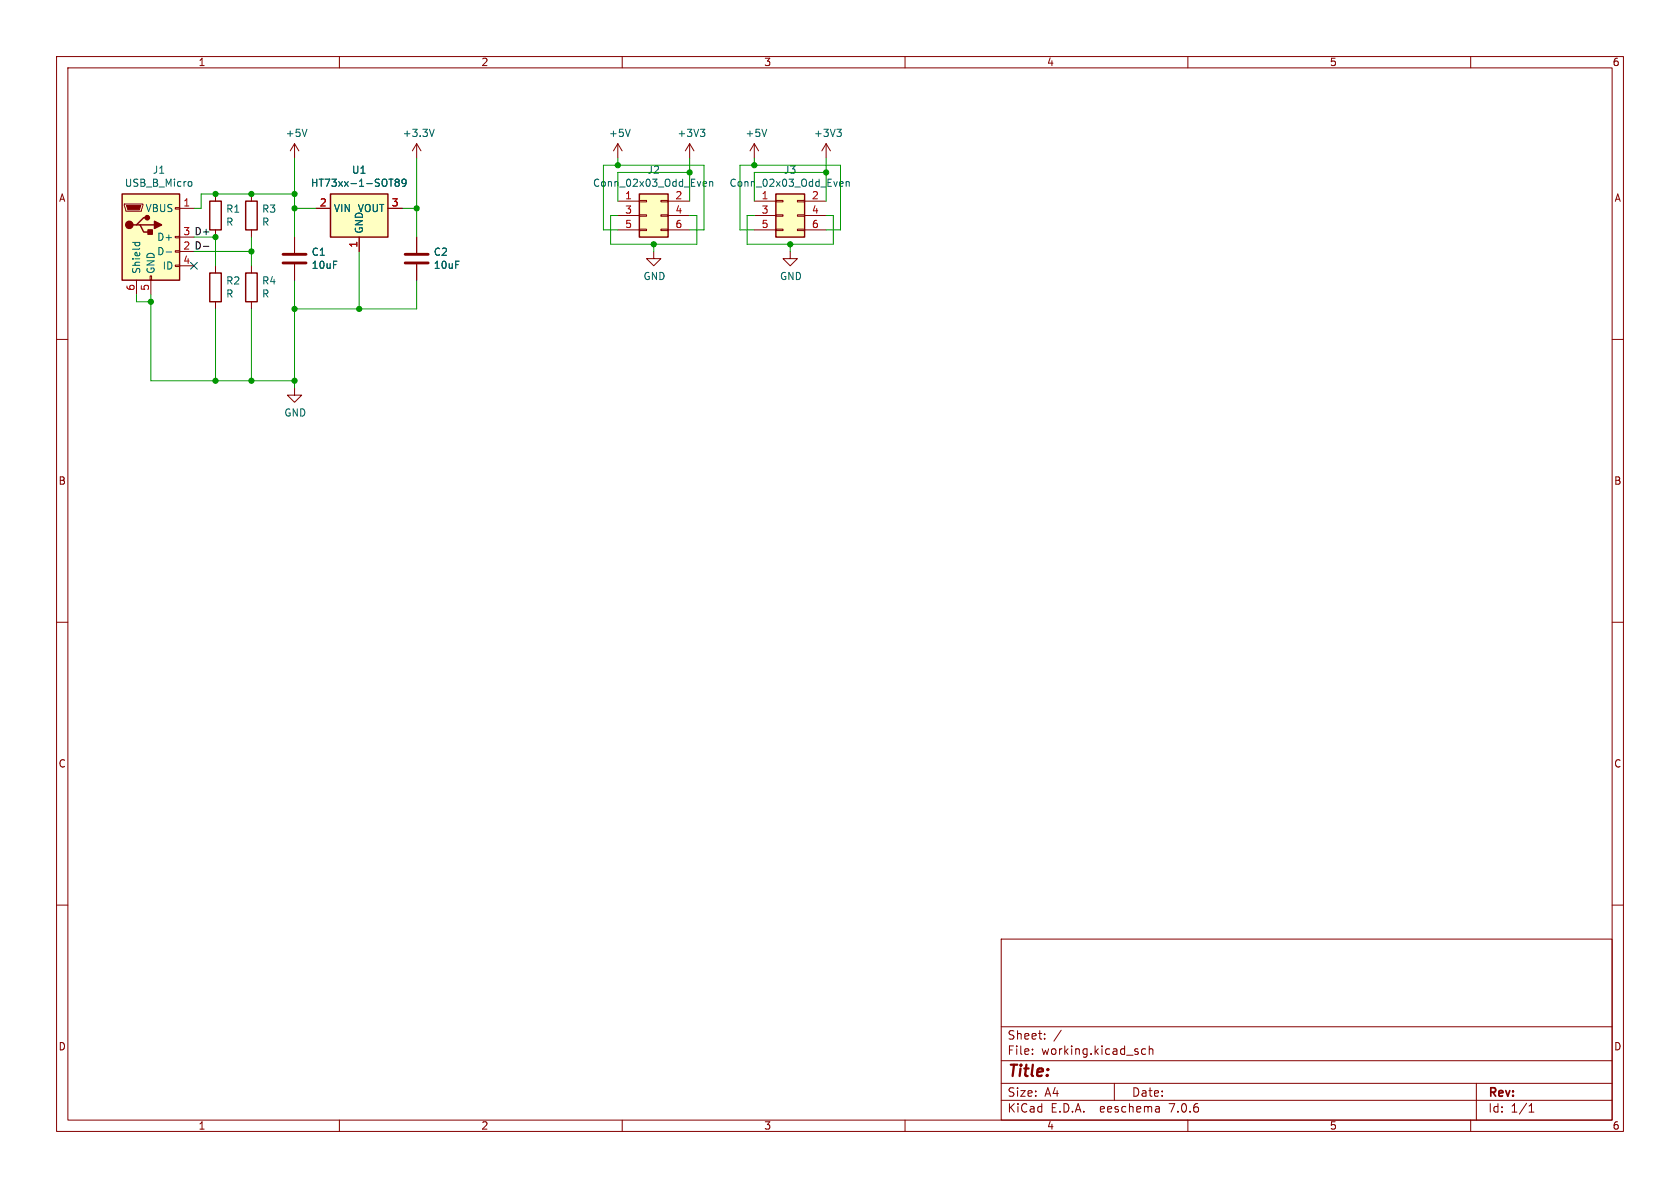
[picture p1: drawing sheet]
(kicad_sch (version 20230121) (generator eeschema)

 (paper "A4")

 (lib_symbols
  (symbol "Connector:USB_B_Micro" (pin_names (offset 1.016)) (in_bom yes) (on_board yes)
   (property "Reference" "J" (at -5.08 11.43 0) (effects (font (size 1.27 1.27)) (justify left)))
   (property "Value" "USB_B_Micro" (at -5.08 8.89 0) (effects (font (size 1.27 1.27)) (justify left)))
   (property "Footprint" "" (at 3.81 -1.27 0) (effects (font (size 1.27 1.27)) hide))
   (property "Datasheet" "~" (at 3.81 -1.27 0) (effects (font (size 1.27 1.27)) hide))
   (symbol "USB_B_Micro_0_1"
    (rectangle (start -5.08 -7.62) (end 5.08 7.62) (stroke (width 0.254) (type default)) (fill (type background)))
    (circle (center -3.81 2.159) (radius 0.635) (stroke (width 0.254) (type default)) (fill (type outline)))
    (circle (center -0.635 3.429) (radius 0.381) (stroke (width 0.254) (type default)) (fill (type outline)))
    (rectangle (start -0.127 -7.62) (end 0.127 -6.858) (stroke (width 0) (type default)) (fill (type none)))
    (polyline (pts (xy -1.905 2.159) (xy 0.635 2.159)) (stroke (width 0.254) (type default)) (fill (type none)))
    (polyline (pts (xy -3.175 2.159) (xy -2.54 2.159) (xy -1.27 3.429) (xy -0.635 3.429)) (stroke (width 0.254) (type default)) (fill (type none)))
    (polyline (pts (xy -2.54 2.159) (xy -1.905 2.159) (xy -1.27 0.889) (xy 0 0.889)) (stroke (width 0.254) (type default)) (fill (type none)))
    (polyline (pts (xy 0.635 2.794) (xy 0.635 1.524) (xy 1.905 2.159) (xy 0.635 2.794)) (stroke (width 0.254) (type default)) (fill (type outline)))
    (polyline (pts (xy -4.318 5.588) (xy -1.778 5.588) (xy -2.032 4.826) (xy -4.064 4.826) (xy -4.318 5.588)) (stroke (width 0) (type default)) (fill (type outline)))
    (polyline (pts (xy -4.699 5.842) (xy -4.699 5.588) (xy -4.445 4.826) (xy -4.445 4.572) (xy -1.651 4.572) (xy -1.651 4.826) (xy -1.397 5.588) (xy -1.397 5.842) (xy -4.699 5.842)) (stroke (width 0) (type default)) (fill (type none)))
    (rectangle (start 0.254 1.27) (end -0.508 0.508) (stroke (width 0.254) (type default)) (fill (type outline)))
    (rectangle (start 5.08 -5.207) (end 4.318 -4.953) (stroke (width 0) (type default)) (fill (type none)))
    (rectangle (start 5.08 -2.667) (end 4.318 -2.413) (stroke (width 0) (type default)) (fill (type none)))
    (rectangle (start 5.08 -0.127) (end 4.318 0.127) (stroke (width 0) (type default)) (fill (type none)))
    (rectangle (start 5.08 4.953) (end 4.318 5.207) (stroke (width 0) (type default)) (fill (type none))))
   (symbol "USB_B_Micro_1_1"
    (pin power_out line (at 7.62 5.08 180) (length 2.54) (name "VBUS" (effects (font (size 1.27 1.27)))) (number "1" (effects (font (size 1.27 1.27)))))
    (pin bidirectional line (at 7.62 -2.54 180) (length 2.54) (name "D-" (effects (font (size 1.27 1.27)))) (number "2" (effects (font (size 1.27 1.27)))))
    (pin bidirectional line (at 7.62 0 180) (length 2.54) (name "D+" (effects (font (size 1.27 1.27)))) (number "3" (effects (font (size 1.27 1.27)))))
    (pin passive line (at 7.62 -5.08 180) (length 2.54) (name "ID" (effects (font (size 1.27 1.27)))) (number "4" (effects (font (size 1.27 1.27)))))
    (pin power_out line (at 0 -10.16 90) (length 2.54) (name "GND" (effects (font (size 1.27 1.27)))) (number "5" (effects (font (size 1.27 1.27)))))
    (pin passive line (at -2.54 -10.16 90) (length 2.54) (name "Shield" (effects (font (size 1.27 1.27)))) (number "6" (effects (font (size 1.27 1.27)))))))
  (symbol "Connector_Generic:Conn_02x03_Odd_Even" (pin_names (offset 1.016) hide) (in_bom yes) (on_board yes)
   (property "Reference" "J" (at 1.27 5.08 0) (effects (font (size 1.27 1.27))))
   (property "Value" "Conn_02x03_Odd_Even" (at 1.27 -5.08 0) (effects (font (size 1.27 1.27))))
   (property "Footprint" "" (at 0 0 0) (effects (font (size 1.27 1.27)) hide))
   (property "Datasheet" "~" (at 0 0 0) (effects (font (size 1.27 1.27)) hide))
   (symbol "Conn_02x03_Odd_Even_1_1"
    (rectangle (start -1.27 -2.413) (end 0 -2.667) (stroke (width 0.1524) (type default)) (fill (type none)))
    (rectangle (start -1.27 0.127) (end 0 -0.127) (stroke (width 0.1524) (type default)) (fill (type none)))
    (rectangle (start -1.27 2.667) (end 0 2.413) (stroke (width 0.1524) (type default)) (fill (type none)))
    (rectangle (start -1.27 3.81) (end 3.81 -3.81) (stroke (width 0.254) (type default)) (fill (type background)))
    (rectangle (start 3.81 -2.413) (end 2.54 -2.667) (stroke (width 0.1524) (type default)) (fill (type none)))
    (rectangle (start 3.81 0.127) (end 2.54 -0.127) (stroke (width 0.1524) (type default)) (fill (type none)))
    (rectangle (start 3.81 2.667) (end 2.54 2.413) (stroke (width 0.1524) (type default)) (fill (type none)))
    (pin passive line (at -5.08 2.54 0) (length 3.81) (name "Pin_1" (effects (font (size 1.27 1.27)))) (number "1" (effects (font (size 1.27 1.27)))))
    (pin passive line (at 7.62 2.54 180) (length 3.81) (name "Pin_2" (effects (font (size 1.27 1.27)))) (number "2" (effects (font (size 1.27 1.27)))))
    (pin passive line (at -5.08 0 0) (length 3.81) (name "Pin_3" (effects (font (size 1.27 1.27)))) (number "3" (effects (font (size 1.27 1.27)))))
    (pin passive line (at 7.62 0 180) (length 3.81) (name "Pin_4" (effects (font (size 1.27 1.27)))) (number "4" (effects (font (size 1.27 1.27)))))
    (pin passive line (at -5.08 -2.54 0) (length 3.81) (name "Pin_5" (effects (font (size 1.27 1.27)))) (number "5" (effects (font (size 1.27 1.27)))))
    (pin passive line (at 7.62 -2.54 180) (length 3.81) (name "Pin_6" (effects (font (size 1.27 1.27)))) (number "6" (effects (font (size 1.27 1.27)))))))
  (symbol "Device:C" (pin_numbers hide) (pin_names (offset 0.254)) (in_bom yes) (on_board yes)
   (property "Reference" "C" (at 0.635 2.54 0) (effects (font (size 1.27 1.27)) (justify left)))
   (property "Value" "C" (at 0.635 -2.54 0) (effects (font (size 1.27 1.27)) (justify left)))
   (property "Footprint" "" (at 0.9652 -3.81 0) (effects (font (size 1.27 1.27)) hide))
   (property "Datasheet" "~" (at 0 0 0) (effects (font (size 1.27 1.27)) hide))
   (symbol "C_0_1"
    (polyline (pts (xy -2.032 -0.762) (xy 2.032 -0.762)) (stroke (width 0.508) (type default)) (fill (type none)))
    (polyline (pts (xy -2.032 0.762) (xy 2.032 0.762)) (stroke (width 0.508) (type default)) (fill (type none))))
   (symbol "C_1_1"
    (pin passive line (at 0 3.81 270) (length 2.794) (name "~" (effects (font (size 1.27 1.27)))) (number "1" (effects (font (size 1.27 1.27)))))
    (pin passive line (at 0 -3.81 90) (length 2.794) (name "~" (effects (font (size 1.27 1.27)))) (number "2" (effects (font (size 1.27 1.27)))))))
  (symbol "Device:R" (pin_numbers hide) (pin_names (offset 0)) (in_bom yes) (on_board yes)
   (property "Reference" "R" (at 2.032 0 90) (effects (font (size 1.27 1.27))))
   (property "Value" "R" (at 0 0 90) (effects (font (size 1.27 1.27))))
   (property "Footprint" "" (at -1.778 0 90) (effects (font (size 1.27 1.27)) hide))
   (property "Datasheet" "~" (at 0 0 0) (effects (font (size 1.27 1.27)) hide))
   (symbol "R_0_1"
    (rectangle (start -1.016 -2.54) (end 1.016 2.54) (stroke (width 0.254) (type default)) (fill (type none))))
   (symbol "R_1_1"
    (pin passive line (at 0 3.81 270) (length 1.27) (name "~" (effects (font (size 1.27 1.27)))) (number "1" (effects (font (size 1.27 1.27)))))
    (pin passive line (at 0 -3.81 90) (length 1.27) (name "~" (effects (font (size 1.27 1.27)))) (number "2" (effects (font (size 1.27 1.27)))))))
  (symbol "Regulator_Linear:HT75xx-1-SOT89" (in_bom yes) (on_board yes)
   (property "Reference" "U" (at -5.08 -3.81 0) (effects (font (size 1.27 1.27)) (justify left)))
   (property "Value" "HT75xx-1-SOT89" (at 0 6.35 0) (effects (font (size 1.27 1.27))))
   (property "Footprint" "Package_TO_SOT_SMD:SOT-89-3" (at 0 8.255 0) (effects (font (size 1.27 1.27) italic) hide))
   (property "Datasheet" "https://www.holtek.com/documents/10179/116711/HT75xx-1v250.pdf" (at 0 2.54 0) (effects (font (size 1.27 1.27)) hide))
   (symbol "HT75xx-1-SOT89_0_1"
    (rectangle (start -5.08 5.08) (end 5.08 -2.54) (stroke (width 0.254) (type default)) (fill (type background))))
   (symbol "HT75xx-1-SOT89_1_1"
    (pin power_in line (at 0 -5.08 90) (length 2.54) (name "GND" (effects (font (size 1.27 1.27)))) (number "1" (effects (font (size 1.27 1.27)))))
    (pin power_in line (at -7.62 2.54 0) (length 2.54) (name "VIN" (effects (font (size 1.27 1.27)))) (number "2" (effects (font (size 1.27 1.27)))))
    (pin power_out line (at 7.62 2.54 180) (length 2.54) (name "VOUT" (effects (font (size 1.27 1.27)))) (number "3" (effects (font (size 1.27 1.27)))))))
  (symbol "power:+3V3" (power) (pin_names (offset 0)) (in_bom yes) (on_board yes)
   (property "Reference" "#PWR" (at 0 -3.81 0) (effects (font (size 1.27 1.27)) hide))
   (property "Value" "+3V3" (at 0 3.556 0) (effects (font (size 1.27 1.27))))
   (property "Footprint" "" (at 0 0 0) (effects (font (size 1.27 1.27)) hide))
   (property "Datasheet" "" (at 0 0 0) (effects (font (size 1.27 1.27)) hide))
   (symbol "+3V3_0_1"
    (polyline (pts (xy -0.762 1.27) (xy 0 2.54)) (stroke (width 0) (type default)) (fill (type none)))
    (polyline (pts (xy 0 0) (xy 0 2.54)) (stroke (width 0) (type default)) (fill (type none)))
    (polyline (pts (xy 0 2.54) (xy 0.762 1.27)) (stroke (width 0) (type default)) (fill (type none))))
   (symbol "+3V3_1_1"
    (pin power_in line (at 0 0 90) (length 0) hide (name "+3V3" (effects (font (size 1.27 1.27)))) (number "1" (effects (font (size 1.27 1.27)))))))
  (symbol "power:+5V" (power) (pin_names (offset 0)) (in_bom yes) (on_board yes)
   (property "Reference" "#PWR" (at 0 -3.81 0) (effects (font (size 1.27 1.27)) hide))
   (property "Value" "+5V" (at 0 3.556 0) (effects (font (size 1.27 1.27))))
   (property "Footprint" "" (at 0 0 0) (effects (font (size 1.27 1.27)) hide))
   (property "Datasheet" "" (at 0 0 0) (effects (font (size 1.27 1.27)) hide))
   (symbol "+5V_0_1"
    (polyline (pts (xy -0.762 1.27) (xy 0 2.54)) (stroke (width 0) (type default)) (fill (type none)))
    (polyline (pts (xy 0 0) (xy 0 2.54)) (stroke (width 0) (type default)) (fill (type none)))
    (polyline (pts (xy 0 2.54) (xy 0.762 1.27)) (stroke (width 0) (type default)) (fill (type none))))
   (symbol "+5V_1_1"
    (pin power_in line (at 0 0 90) (length 0) hide (name "+5V" (effects (font (size 1.27 1.27)))) (number "1" (effects (font (size 1.27 1.27)))))))
  (symbol "power:GND" (power) (pin_names (offset 0)) (in_bom yes) (on_board yes)
   (property "Reference" "#PWR" (at 0 -6.35 0) (effects (font (size 1.27 1.27)) hide))
   (property "Value" "GND" (at 0 -3.81 0) (effects (font (size 1.27 1.27))))
   (property "Footprint" "" (at 0 0 0) (effects (font (size 1.27 1.27)) hide))
   (property "Datasheet" "" (at 0 0 0) (effects (font (size 1.27 1.27)) hide))
   (symbol "GND_0_1"
    (polyline (pts (xy 0 0) (xy 0 -1.27) (xy 1.27 -1.27) (xy 0 -2.54) (xy -1.27 -1.27) (xy 0 -1.27)) (stroke (width 0) (type default)) (fill (type none))))
   (symbol "GND_1_1"
    (pin power_in line (at 0 0 270) (length 0) hide (name "GND" (effects (font (size 1.27 1.27)))) (number "1" (effects (font (size 1.27 1.27)))))))
  (symbol "usb_ht73xx-rescue:+3.3V-power" (power) (pin_names (offset 0)) (in_bom yes) (on_board yes)
   (property "Reference" "#PWR" (at 0 -3.81 0) (effects (font (size 1.27 1.27)) hide))
   (property "Value" "+3.3V-power" (at 0 3.556 0) (effects (font (size 1.27 1.27))))
   (property "Footprint" "" (at 0 0 0) (effects (font (size 1.27 1.27)) hide))
   (property "Datasheet" "" (at 0 0 0) (effects (font (size 1.27 1.27)) hide))
   (symbol "+3.3V-power_0_1"
    (polyline (pts (xy -0.762 1.27) (xy 0 2.54)) (stroke (width 0) (type solid)) (fill (type none)))
    (polyline (pts (xy 0 0) (xy 0 2.54)) (stroke (width 0) (type solid)) (fill (type none)))
    (polyline (pts (xy 0 2.54) (xy 0.762 1.27)) (stroke (width 0) (type solid)) (fill (type none))))
   (symbol "+3.3V-power_1_1"
    (pin power_in line (at 0 0 90) (length 0) hide (name "+3V3" (effects (font (size 1.27 1.27)))) (number "1" (effects (font (size 1.27 1.27))))))))

 (junction (at 115.57 43.18) (diameter 0) (color 0 0 0 0))
 (junction (at 109.22 29.21) (diameter 0) (color 0 0 0 0))
 (junction (at 44.45 67.31) (diameter 0) (color 0 0 0 0))
 (junction (at 38.1 41.91) (diameter 0) (color 0 0 0 0))
 (junction (at 121.92 30.48) (diameter 0) (color 0 0 0 0))
 (junction (at 63.5 54.61) (diameter 0) (color 0 0 0 0))
 (junction (at 146.05 30.48) (diameter 0) (color 0 0 0 0))
 (junction (at 133.35 29.21) (diameter 0) (color 0 0 0 0))
 (junction (at 26.67 53.34) (diameter 0) (color 0 0 0 0))
 (junction (at 44.45 44.45) (diameter 0) (color 0 0 0 0))
 (junction (at 52.07 36.83) (diameter 0) (color 0 0 0 0))
 (junction (at 44.45 34.29) (diameter 0) (color 0 0 0 0))
 (junction (at 38.1 67.31) (diameter 0) (color 0 0 0 0))
 (junction (at 52.07 67.31) (diameter 0) (color 0 0 0 0))
 (junction (at 52.07 34.29) (diameter 0) (color 0 0 0 0))
 (junction (at 52.07 54.61) (diameter 0) (color 0 0 0 0))
 (junction (at 38.1 34.29) (diameter 0) (color 0 0 0 0))
 (junction (at 73.66 36.83) (diameter 0) (color 0 0 0 0))
 (junction (at 139.7 43.18) (diameter 0) (color 0 0 0 0))

 (no_connect (at 34.29 46.99))

 (wire (pts (xy 44.45 67.31) (xy 52.07 67.31)) (stroke (width 0) (type default)))
 (wire (pts (xy 73.66 49.53) (xy 73.66 54.61)) (stroke (width 0) (type default)))
 (wire (pts (xy 109.22 29.21) (xy 109.22 27.94)) (stroke (width 0) (type default)))
 (wire (pts (xy 71.12 36.83) (xy 73.66 36.83)) (stroke (width 0) (type default)))
 (wire (pts (xy 107.95 43.18) (xy 107.95 38.1)) (stroke (width 0) (type default)))
 (wire (pts (xy 130.81 29.21) (xy 133.35 29.21)) (stroke (width 0) (type default)))
 (wire (pts (xy 35.56 34.29) (xy 38.1 34.29)) (stroke (width 0) (type default)))
 (wire (pts (xy 26.67 53.34) (xy 26.67 52.07)) (stroke (width 0) (type default)))
 (wire (pts (xy 38.1 54.61) (xy 38.1 67.31)) (stroke (width 0) (type default)))
 (wire (pts (xy 52.07 54.61) (xy 63.5 54.61)) (stroke (width 0) (type default)))
 (wire (pts (xy 52.07 36.83) (xy 55.88 36.83)) (stroke (width 0) (type default)))
 (wire (pts (xy 35.56 36.83) (xy 35.56 34.29)) (stroke (width 0) (type default)))
 (wire (pts (xy 52.07 27.94) (xy 52.07 34.29)) (stroke (width 0) (type default)))
 (wire (pts (xy 121.92 30.48) (xy 121.92 27.94)) (stroke (width 0) (type default)))
 (wire (pts (xy 133.35 29.21) (xy 133.35 27.94)) (stroke (width 0) (type default)))
 (wire (pts (xy 44.45 34.29) (xy 52.07 34.29)) (stroke (width 0) (type default)))
 (wire (pts (xy 146.05 35.56) (xy 146.05 30.48)) (stroke (width 0) (type default)))
 (wire (pts (xy 139.7 43.18) (xy 139.7 44.45)) (stroke (width 0) (type default)))
 (wire (pts (xy 133.35 30.48) (xy 146.05 30.48)) (stroke (width 0) (type default)))
 (wire (pts (xy 38.1 41.91) (xy 38.1 46.99)) (stroke (width 0) (type default)))
 (wire (pts (xy 52.07 49.53) (xy 52.07 54.61)) (stroke (width 0) (type default)))
 (wire (pts (xy 133.35 35.56) (xy 133.35 30.48)) (stroke (width 0) (type default)))
 (wire (pts (xy 34.29 36.83) (xy 35.56 36.83)) (stroke (width 0) (type default)))
 (wire (pts (xy 44.45 46.99) (xy 44.45 44.45)) (stroke (width 0) (type default)))
 (wire (pts (xy 52.07 68.58) (xy 52.07 67.31)) (stroke (width 0) (type default)))
 (wire (pts (xy 52.07 54.61) (xy 52.07 67.31)) (stroke (width 0) (type default)))
 (wire (pts (xy 34.29 41.91) (xy 38.1 41.91)) (stroke (width 0) (type default)))
 (wire (pts (xy 147.32 43.18) (xy 139.7 43.18)) (stroke (width 0) (type default)))
 (wire (pts (xy 124.46 40.64) (xy 121.92 40.64)) (stroke (width 0) (type default)))
 (wire (pts (xy 44.45 44.45) (xy 44.45 41.91)) (stroke (width 0) (type default)))
 (wire (pts (xy 38.1 34.29) (xy 44.45 34.29)) (stroke (width 0) (type default)))
 (wire (pts (xy 147.32 38.1) (xy 147.32 43.18)) (stroke (width 0) (type default)))
 (wire (pts (xy 63.5 44.45) (xy 63.5 54.61)) (stroke (width 0) (type default)))
 (wire (pts (xy 38.1 67.31) (xy 26.67 67.31)) (stroke (width 0) (type default)))
 (wire (pts (xy 24.13 52.07) (xy 24.13 53.34)) (stroke (width 0) (type default)))
 (wire (pts (xy 115.57 43.18) (xy 107.95 43.18)) (stroke (width 0) (type default)))
 (wire (pts (xy 115.57 43.18) (xy 115.57 44.45)) (stroke (width 0) (type default)))
 (wire (pts (xy 52.07 36.83) (xy 52.07 41.91)) (stroke (width 0) (type default)))
 (wire (pts (xy 109.22 35.56) (xy 109.22 30.48)) (stroke (width 0) (type default)))
 (wire (pts (xy 109.22 30.48) (xy 121.92 30.48)) (stroke (width 0) (type default)))
 (wire (pts (xy 133.35 40.64) (xy 130.81 40.64)) (stroke (width 0) (type default)))
 (wire (pts (xy 73.66 41.91) (xy 73.66 36.83)) (stroke (width 0) (type default)))
 (wire (pts (xy 26.67 67.31) (xy 26.67 53.34)) (stroke (width 0) (type default)))
 (wire (pts (xy 24.13 53.34) (xy 26.67 53.34)) (stroke (width 0) (type default)))
 (wire (pts (xy 132.08 43.18) (xy 132.08 38.1)) (stroke (width 0) (type default)))
 (wire (pts (xy 146.05 38.1) (xy 147.32 38.1)) (stroke (width 0) (type default)))
 (wire (pts (xy 124.46 29.21) (xy 124.46 40.64)) (stroke (width 0) (type default)))
 (wire (pts (xy 44.45 54.61) (xy 44.45 67.31)) (stroke (width 0) (type default)))
 (wire (pts (xy 106.68 29.21) (xy 109.22 29.21)) (stroke (width 0) (type default)))
 (wire (pts (xy 148.59 40.64) (xy 146.05 40.64)) (stroke (width 0) (type default)))
 (wire (pts (xy 38.1 67.31) (xy 44.45 67.31)) (stroke (width 0) (type default)))
 (wire (pts (xy 146.05 30.48) (xy 146.05 27.94)) (stroke (width 0) (type default)))
 (wire (pts (xy 123.19 43.18) (xy 115.57 43.18)) (stroke (width 0) (type default)))
 (wire (pts (xy 109.22 40.64) (xy 106.68 40.64)) (stroke (width 0) (type default)))
 (wire (pts (xy 63.5 54.61) (xy 73.66 54.61)) (stroke (width 0) (type default)))
 (wire (pts (xy 121.92 35.56) (xy 121.92 30.48)) (stroke (width 0) (type default)))
 (wire (pts (xy 106.68 29.21) (xy 106.68 40.64)) (stroke (width 0) (type default)))
 (wire (pts (xy 130.81 29.21) (xy 130.81 40.64)) (stroke (width 0) (type default)))
 (wire (pts (xy 109.22 29.21) (xy 124.46 29.21)) (stroke (width 0) (type default)))
 (wire (pts (xy 34.29 44.45) (xy 44.45 44.45)) (stroke (width 0) (type default)))
 (wire (pts (xy 139.7 43.18) (xy 132.08 43.18)) (stroke (width 0) (type default)))
 (wire (pts (xy 133.35 29.21) (xy 148.59 29.21)) (stroke (width 0) (type default)))
 (wire (pts (xy 132.08 38.1) (xy 133.35 38.1)) (stroke (width 0) (type default)))
 (wire (pts (xy 123.19 38.1) (xy 123.19 43.18)) (stroke (width 0) (type default)))
 (wire (pts (xy 148.59 29.21) (xy 148.59 40.64)) (stroke (width 0) (type default)))
 (wire (pts (xy 107.95 38.1) (xy 109.22 38.1)) (stroke (width 0) (type default)))
 (wire (pts (xy 121.92 38.1) (xy 123.19 38.1)) (stroke (width 0) (type default)))
 (wire (pts (xy 52.07 34.29) (xy 52.07 36.83)) (stroke (width 0) (type default)))
 (wire (pts (xy 73.66 27.94) (xy 73.66 36.83)) (stroke (width 0) (type default)))

 (label "D-" (at 34.29 44.45 0) (effects (font (size 1.27 1.27)) (justify left bottom)))
 (label "D+" (at 34.29 41.91 0) (effects (font (size 1.27 1.27)) (justify left bottom)))

 (symbol (lib_id "Regulator_Linear:HT75xx-1-SOT89") (at 63.5 39.37 0) (unit 1) (in_bom yes) (on_board yes) (dnp no)
  (property "Reference" "U1" (at 63.5 30.0482 0) (effects (font (size 1.27 1.27))))
  (property "Value" "HT73xx-1-SOT89" (at 63.5 32.3596 0) (effects (font (size 1.27 1.27))))
  (property "Footprint" "TO_SOT_Packages_SMD:SOT-89-3" (at 63.5 31.115 0) (effects (font (size 1.27 1.27) italic) hide))
  (property "Datasheet" "https://www.holtek.com/documents/10179/116711/HT75xx-1v250.pdf" (at 63.5 36.83 0) (effects (font (size 1.27 1.27)) hide)) (pin "1") (pin "2") (pin "3"))

 (symbol (lib_id "Connector:USB_B_Micro") (at 26.67 41.91 0) (unit 1) (in_bom yes) (on_board yes) (dnp no)
  (property "Reference" "J1" (at 28.1178 30.0482 0) (effects (font (size 1.27 1.27))))
  (property "Value" "USB_B_Micro" (at 28.1178 32.3596 0) (effects (font (size 1.27 1.27))))
  (property "Footprint" "Connectors:USB_Micro-B_Female_Wellco_AUSB_1011_05S2" (at 30.48 43.18 0) (effects (font (size 1.27 1.27)) hide))
  (property "Datasheet" "~" (at 30.48 43.18 0) (effects (font (size 1.27 1.27)) hide)) (pin "1") (pin "2") (pin "3") (pin "4") (pin "5") (pin "6"))

 (symbol (lib_id "power:GND") (at 52.07 68.58 0) (unit 1) (in_bom yes) (on_board yes) (dnp no)
  (property "Reference" "#PWR02" (at 52.07 74.93 0) (effects (font (size 1.27 1.27)) hide))
  (property "Value" "GND" (at 52.197 72.9742 0) (effects (font (size 1.27 1.27))))
  (property "Footprint" "" (at 52.07 68.58 0) (effects (font (size 1.27 1.27)) hide))
  (property "Datasheet" "" (at 52.07 68.58 0) (effects (font (size 1.27 1.27)) hide)) (pin "1"))

 (symbol (lib_id "power:+5V") (at 52.07 27.94 0) (unit 1) (in_bom yes) (on_board yes) (dnp no)
  (property "Reference" "#PWR01" (at 52.07 31.75 0) (effects (font (size 1.27 1.27)) hide))
  (property "Value" "+5V" (at 52.451 23.5458 0) (effects (font (size 1.27 1.27))))
  (property "Footprint" "" (at 52.07 27.94 0) (effects (font (size 1.27 1.27)) hide))
  (property "Datasheet" "" (at 52.07 27.94 0) (effects (font (size 1.27 1.27)) hide)) (pin "1"))

 (symbol (lib_id "Connector_Generic:Conn_02x03_Odd_Even") (at 114.3 38.1 0) (unit 1) (in_bom yes) (on_board yes) (dnp no)
  (property "Reference" "J2" (at 115.57 30.0482 0) (effects (font (size 1.27 1.27))))
  (property "Value" "Conn_02x03_Odd_Even" (at 115.57 32.3596 0) (effects (font (size 1.27 1.27))))
  (property "Footprint" "Pin_Headers:Pin_Header_Straight_2x03_Pitch2.54mm" (at 114.3 38.1 0) (effects (font (size 1.27 1.27)) hide))
  (property "Datasheet" "~" (at 114.3 38.1 0) (effects (font (size 1.27 1.27)) hide)) (pin "1") (pin "2") (pin "3") (pin "4") (pin "5") (pin "6"))

 (symbol (lib_id "Device:C") (at 52.07 45.72 0) (unit 1) (in_bom yes) (on_board yes) (dnp no)
  (property "Reference" "C1" (at 54.991 44.5516 0) (effects (font (size 1.27 1.27)) (justify left)))
  (property "Value" "10uF" (at 54.991 46.863 0) (effects (font (size 1.27 1.27)) (justify left)))
  (property "Footprint" "Capacitors_SMD:C_0805_HandSoldering" (at 53.0352 49.53 0) (effects (font (size 1.27 1.27)) hide))
  (property "Datasheet" "~" (at 52.07 45.72 0) (effects (font (size 1.27 1.27)) hide)) (pin "1") (pin "2"))

 (symbol (lib_id "Device:C") (at 73.66 45.72 0) (unit 1) (in_bom yes) (on_board yes) (dnp no)
  (property "Reference" "C2" (at 76.581 44.5516 0) (effects (font (size 1.27 1.27)) (justify left)))
  (property "Value" "10uF" (at 76.581 46.863 0) (effects (font (size 1.27 1.27)) (justify left)))
  (property "Footprint" "Capacitors_SMD:C_0805_HandSoldering" (at 74.6252 49.53 0) (effects (font (size 1.27 1.27)) hide))
  (property "Datasheet" "~" (at 73.66 45.72 0) (effects (font (size 1.27 1.27)) hide)) (pin "1") (pin "2"))

 (symbol (lib_id "usb_ht73xx-rescue:+3.3V-power") (at 73.66 27.94 0) (unit 1) (in_bom yes) (on_board yes) (dnp no)
  (property "Reference" "#PWR03" (at 73.66 31.75 0) (effects (font (size 1.27 1.27)) hide))
  (property "Value" "+3.3V" (at 74.041 23.5458 0) (effects (font (size 1.27 1.27))))
  (property "Footprint" "" (at 73.66 27.94 0) (effects (font (size 1.27 1.27)) hide))
  (property "Datasheet" "" (at 73.66 27.94 0) (effects (font (size 1.27 1.27)) hide)) (pin "1"))

 (symbol (lib_id "power:GND") (at 115.57 44.45 0) (unit 1) (in_bom yes) (on_board yes) (dnp no)
  (property "Reference" "#PWR05" (at 115.57 50.8 0) (effects (font (size 1.27 1.27)) hide))
  (property "Value" "GND" (at 115.697 48.8442 0) (effects (font (size 1.27 1.27))))
  (property "Footprint" "" (at 115.57 44.45 0) (effects (font (size 1.27 1.27)) hide))
  (property "Datasheet" "" (at 115.57 44.45 0) (effects (font (size 1.27 1.27)) hide)) (pin "1"))

 (symbol (lib_id "power:+3V3") (at 121.92 27.94 0) (unit 1) (in_bom yes) (on_board yes) (dnp no)
  (property "Reference" "#PWR06" (at 121.92 31.75 0) (effects (font (size 1.27 1.27)) hide))
  (property "Value" "+3V3" (at 122.301 23.5458 0) (effects (font (size 1.27 1.27))))
  (property "Footprint" "" (at 121.92 27.94 0) (effects (font (size 1.27 1.27)) hide))
  (property "Datasheet" "" (at 121.92 27.94 0) (effects (font (size 1.27 1.27)) hide)) (pin "1"))

 (symbol (lib_id "power:+5V") (at 109.22 27.94 0) (unit 1) (in_bom yes) (on_board yes) (dnp no)
  (property "Reference" "#PWR04" (at 109.22 31.75 0) (effects (font (size 1.27 1.27)) hide))
  (property "Value" "+5V" (at 109.601 23.5458 0) (effects (font (size 1.27 1.27))))
  (property "Footprint" "" (at 109.22 27.94 0) (effects (font (size 1.27 1.27)) hide))
  (property "Datasheet" "" (at 109.22 27.94 0) (effects (font (size 1.27 1.27)) hide)) (pin "1"))

 (symbol (lib_id "Connector_Generic:Conn_02x03_Odd_Even") (at 138.43 38.1 0) (unit 1) (in_bom yes) (on_board yes) (dnp no)
  (property "Reference" "J3" (at 139.7 30.0482 0) (effects (font (size 1.27 1.27))))
  (property "Value" "Conn_02x03_Odd_Even" (at 139.7 32.3596 0) (effects (font (size 1.27 1.27))))
  (property "Footprint" "2.54mm_Pin_Headers:Edge_2x03" (at 138.43 38.1 0) (effects (font (size 1.27 1.27)) hide))
  (property "Datasheet" "~" (at 138.43 38.1 0) (effects (font (size 1.27 1.27)) hide)) (pin "1") (pin "2") (pin "3") (pin "4") (pin "5") (pin "6"))

 (symbol (lib_id "power:GND") (at 139.7 44.45 0) (unit 1) (in_bom yes) (on_board yes) (dnp no)
  (property "Reference" "#PWR08" (at 139.7 50.8 0) (effects (font (size 1.27 1.27)) hide))
  (property "Value" "GND" (at 139.827 48.8442 0) (effects (font (size 1.27 1.27))))
  (property "Footprint" "" (at 139.7 44.45 0) (effects (font (size 1.27 1.27)) hide))
  (property "Datasheet" "" (at 139.7 44.45 0) (effects (font (size 1.27 1.27)) hide)) (pin "1"))

 (symbol (lib_id "power:+3V3") (at 146.05 27.94 0) (unit 1) (in_bom yes) (on_board yes) (dnp no)
  (property "Reference" "#PWR09" (at 146.05 31.75 0) (effects (font (size 1.27 1.27)) hide))
  (property "Value" "+3V3" (at 146.431 23.5458 0) (effects (font (size 1.27 1.27))))
  (property "Footprint" "" (at 146.05 27.94 0) (effects (font (size 1.27 1.27)) hide))
  (property "Datasheet" "" (at 146.05 27.94 0) (effects (font (size 1.27 1.27)) hide)) (pin "1"))

 (symbol (lib_id "power:+5V") (at 133.35 27.94 0) (unit 1) (in_bom yes) (on_board yes) (dnp no)
  (property "Reference" "#PWR07" (at 133.35 31.75 0) (effects (font (size 1.27 1.27)) hide))
  (property "Value" "+5V" (at 133.731 23.5458 0) (effects (font (size 1.27 1.27))))
  (property "Footprint" "" (at 133.35 27.94 0) (effects (font (size 1.27 1.27)) hide))
  (property "Datasheet" "" (at 133.35 27.94 0) (effects (font (size 1.27 1.27)) hide)) (pin "1"))

 (symbol (lib_id "Device:R") (at 38.1 38.1 180) (unit 1) (in_bom yes) (on_board yes) (dnp no)
  (property "Reference" "R1" (at 39.878 36.9316 0) (effects (font (size 1.27 1.27)) (justify right)))
  (property "Value" "R" (at 39.878 39.243 0) (effects (font (size 1.27 1.27)) (justify right)))
  (property "Footprint" "Resistors_SMD:R_0603" (at 39.878 38.1 90) (effects (font (size 1.27 1.27)) hide))
  (property "Datasheet" "~" (at 38.1 38.1 0) (effects (font (size 1.27 1.27)) hide)) (pin "1") (pin "2"))

 (symbol (lib_id "Device:R") (at 44.45 50.8 0) (unit 1) (in_bom yes) (on_board yes) (dnp no)
  (property "Reference" "R4" (at 46.228 49.6316 0) (effects (font (size 1.27 1.27)) (justify left)))
  (property "Value" "R" (at 46.228 51.943 0) (effects (font (size 1.27 1.27)) (justify left)))
  (property "Footprint" "Resistors_SMD:R_0603" (at 42.672 50.8 90) (effects (font (size 1.27 1.27)) hide))
  (property "Datasheet" "~" (at 44.45 50.8 0) (effects (font (size 1.27 1.27)) hide)) (pin "1") (pin "2"))

 (symbol (lib_id "Device:R") (at 44.45 38.1 0) (unit 1) (in_bom yes) (on_board yes) (dnp no)
  (property "Reference" "R3" (at 46.228 36.9316 0) (effects (font (size 1.27 1.27)) (justify left)))
  (property "Value" "R" (at 46.228 39.243 0) (effects (font (size 1.27 1.27)) (justify left)))
  (property "Footprint" "Resistors_SMD:R_0603" (at 42.672 38.1 90) (effects (font (size 1.27 1.27)) hide))
  (property "Datasheet" "~" (at 44.45 38.1 0) (effects (font (size 1.27 1.27)) hide)) (pin "1") (pin "2"))

 (symbol (lib_id "Device:R") (at 38.1 50.8 0) (unit 1) (in_bom yes) (on_board yes) (dnp no)
  (property "Reference" "R2" (at 39.878 49.6316 0) (effects (font (size 1.27 1.27)) (justify left)))
  (property "Value" "R" (at 39.878 51.943 0) (effects (font (size 1.27 1.27)) (justify left)))
  (property "Footprint" "Resistors_SMD:R_0603" (at 36.322 50.8 90) (effects (font (size 1.27 1.27)) hide))
  (property "Datasheet" "~" (at 38.1 50.8 0) (effects (font (size 1.27 1.27)) hide)) (pin "1") (pin "2"))

 (sheet_instances (path "" (page "1"))))
